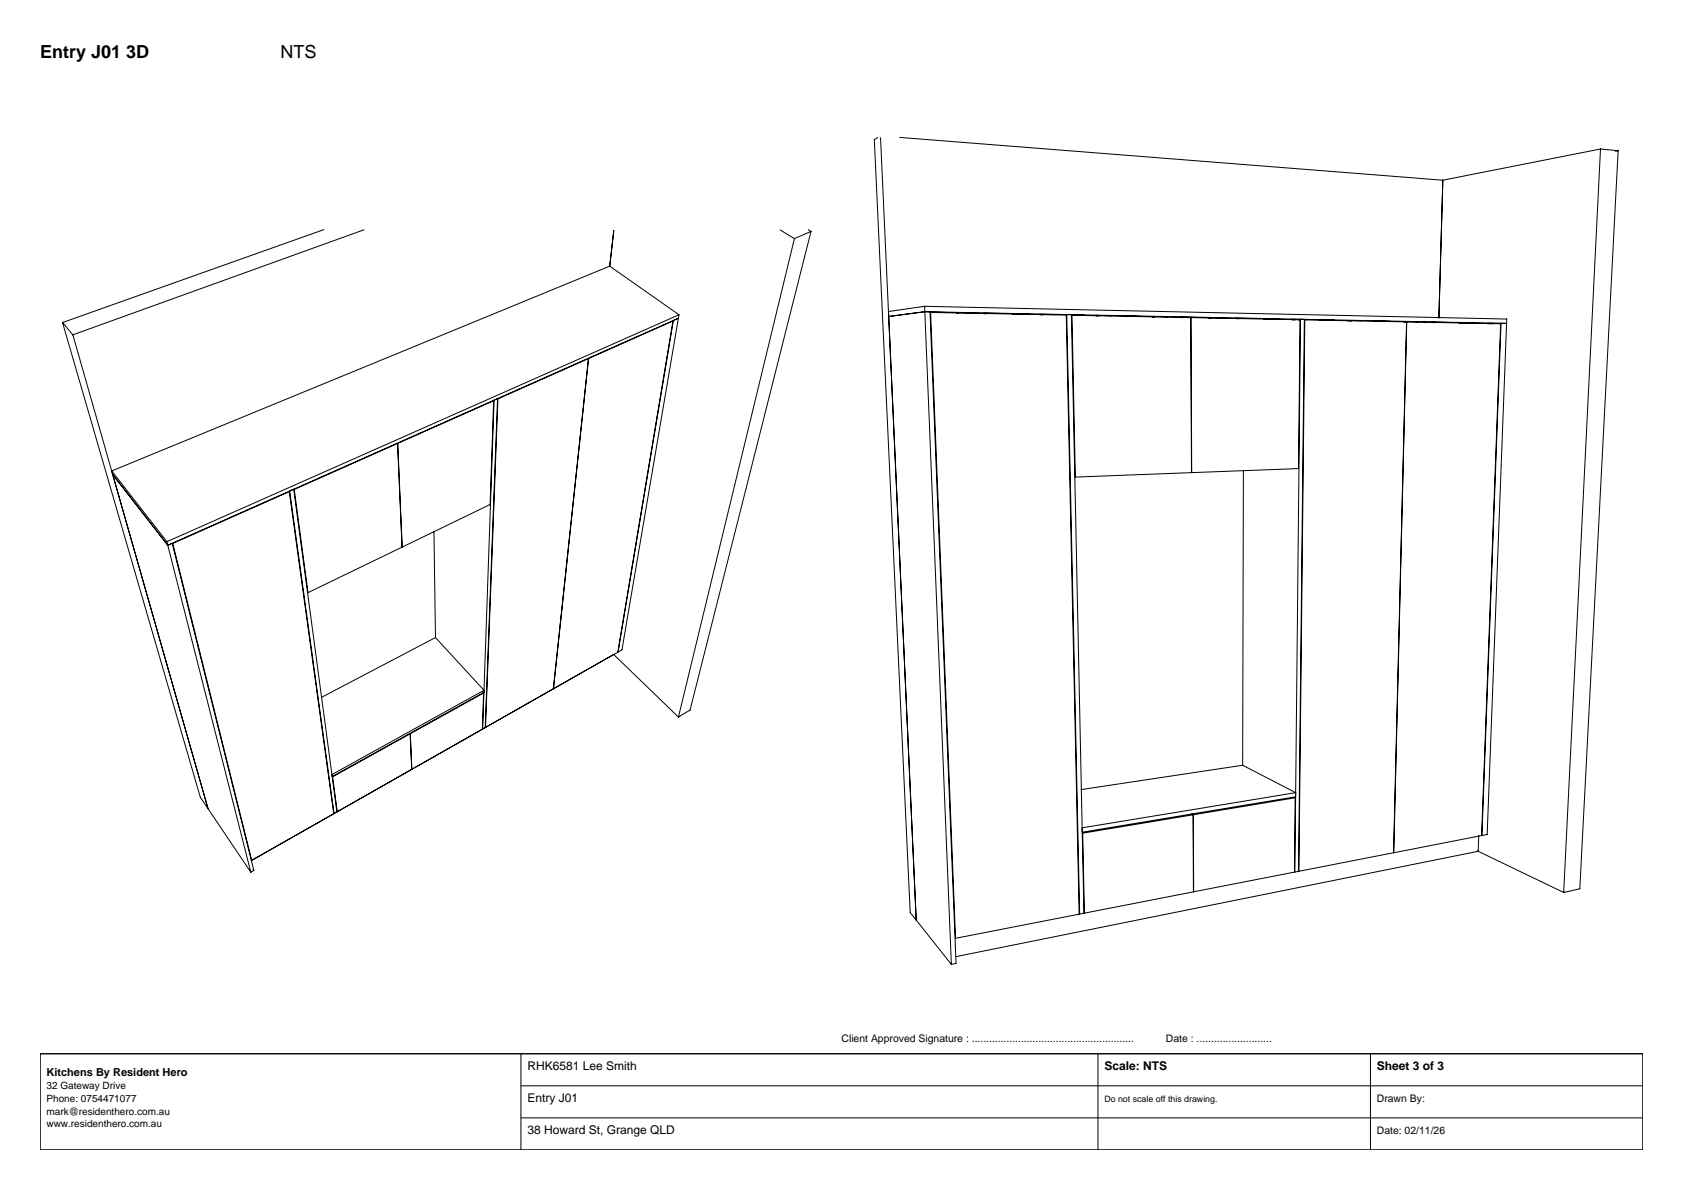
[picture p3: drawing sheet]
<svg xmlns="http://www.w3.org/2000/svg" width="420mm" height="297mm" viewBox="0 0 420 297" stroke-linecap="round" stroke-linejoin="round" font-family="sans-serif">
<g fill="none" stroke="#000" stroke-width=".25">
<path d="M219 34.3l-.8 .5 8.9 192.9 10.3 13M219.7 34.4l8.9 195.2-6.8-150.6M224.6 34.3l135.5 10.7M399.4 37.2l-39.3 7.8M399.4 37.2l4.4 .4M399.4 37.2l-9.2 185.5M403.8 37.6l-9.6 184.2-4 .9M403.8 37.6l-.7 .2M80.8 57.3l-65.2 23.2M90.9 57.3l-72.7 26.3M153.2 57.5l-1 9M194.7 57.4l3.6 2.1"/>
<path d="M198.3 59.5l-29 119.5M201.7 57.3l.7 .5M202.4 57.8l-30.2 119.4-2.9 1.8M202.4 57.8l-4.1 1.7M360.1 45l-1 34.4M152.2 66.4l17.2 12.2M152.2 66.4l-124.3 51.1M168 80l1.3-.6-14.1 82.8-1 .5zM169.3 79.4l-127.4 56.7M169.4 78.6l-.1 .8M169.4 78.6l-127.7 56.6M230.7 76.4l145.3 3.2-4.9 128.7-1.3 .2 4.8-127.8h-.7"/>
<path d="M230.7 76.4l-9 1.4 .1 1.2M230.7 76.4l.1 1.4M230.8 77.8l145.2 2.9M230.8 77.8l-9 1.2M230.8 77.8l6.6 162.9M232.1 77.9l3.8 .1M232.1 77.8l6.5 162.7-1.2 .2M232.2 78l33.9 .6 3.2 149.6-30.8 6zM238.5 78l4.4 .1M238.7 78.2h.5M245.4 78.2h4.4M245.5 78.3h.6"/>
<path d="M252.5 78.3l4.3 .1M252.7 78.4h.5M259.4 78.4l4.2 .1M259.6 78.6h.7M266.2 78.5h1.2l3.1 149.4-1.1 .2zM267.4 78.6l3.2 .1M273.3 78.7l4.2 .1M273.5 78.9h.7M280.3 78.9h4.2M280.5 79h.8M287.4 79l4.1 .1M287.5 79.1h.6"/>
<path d="M294.4 79.1l4 .1M294.4 79.3h.8M297.2 79.3l.1 38.7-29 1.1-.8-40.4 56.9 1.1M297.2 79.3l.2 38.7 26.7-1.1 .3-37.1M301.4 79.3l3.9 .1M301.6 79.4h.7M308.3 79.4l4 .1M308.6 79.5l.6 .1M315.2 79.5l4.1 .1M315.4 79.7h.8M322.2 79.7h2.3M322.4 79.8h.8"/>
<path d="M324.4 79.8h-.4M324.5 79.7h1l-1.4 137.8-1 .1zM325.4 79.8h.8M325.6 79.8l48.9 1-4.8 127.7-45.6 9zM329.3 79.8l3.8 .1M329.5 80h.7M336.3 80h3.7M15.6 80.5l34.4 118.5 1.9 2.8M15.6 80.5l2.6 3.1M18.2 83.6l33.7 118.2M124.2 99.5l-3.1 82.1-.6 .4 2.8-82.1M124.3 99.5l43.6-19.4-13.7 82.7-33 18.8z"/>
<path d="M146.9 89.5l-8.8 82.4M336.3 80.1h1M343.2 80.1l3.8 .1M343.3 80.2l1 .1M350.3 80.3h3.7M350.4 80.4l.7-.1-3.3 132.5M350.4 80.4h.9M357.3 80.4l3.6 .1M357.4 80.5h.9M364.1 80.5l3.7 .1M364.3 80.6l1 .1M371.1 80.7h2.7"/>
<path d="M371.2 80.8h1.2M27.9 117.5l.2 .8M27.9 117.5l13.8 17.7M123.2 100l-23.9 10.7 1.1 25.8M310.3 117.4l-.2 73.6-40.3 6.1M41.7 135.2l.2 .9M41.9 136.1l1.1-.5 20.3 81.7M41.9 136.1l-13.8-17.7 23.8 83.4M41.9 136.1l20.7 81.6M43.1 135.6l29.1-12.9 11.1 80.4-20.5 11.6zM72.3 122.5l1-.4 10.8 80.6-.7 .4zM108.3 132.7l.4 26.4-28.4 14.9"/>
<path d="M122.3 125.9l-45.4 22-3.5-25.7 25.8-11.5 1.1 25.9M108.7 159.1l12.1 13.2M120.5 172.7l.2 .3M153.1 163.3l16.2 15.7M153.1 163.3l-90.4 51.5M82.8 193.3l38-21v.5l-37.9 21zM83 193.9l37.7-20.9-.3 9-36.2 20.6zM102.4 183.1l.3 8.9M310.1 191l13.2 6.8M51.9 201.8l10.7 15.9M63.1 216.9l.2 .4M63.3 217.3l-.7 .4"/>
<path d="M270.1 206.6l53.2-8.8v1.1l-53.2 8.8zM270.2 207.9l27.5-4.5 .1 19.2-27.2 5.3zM297.4 203.2l.3 .2M297.5 203.1l.3 .2M297.8 203.3l25.4-4.2-.2 18.6-25.1 4.9zM368.7 212.4l21.5 10.3M369 208.6l-.1 3.9-130.3 26.2"/>
</g>
<path d="M10 263h400v24h-400z" fill="#fff" stroke="#000" stroke-width=".35"/>
<path d="M130 263v24M130 271h280M130 279h280M274 263v24M342 263v24" fill="none" stroke="#000" stroke-width=".25"/>
<g font-size="4.5">
<text x="10" y="14.4">Entry J01 3D</text>
<text x="70" y="14.4">NTS</text>
</g>
<g font-size="3">
<text x="131.6" y="267">RHK6581 Lee Smith</text>
<text x="275.6" y="267">Scale: NTS</text>
<text x="343.6" y="267">Sheet 3 of 3</text>
<text x="131.6" y="275">Entry J01</text>
<text x="131.6" y="283">38 Howard St, Grange QLD</text>
</g>
<text font-size="2.7" x="11.6" y="268.6">Kitchens By Resident Hero</text>
<g font-size="2.6">
<text x="210" y="260">Client Approved Signature : ........................................................</text>
<text x="291" y="260">Date : ..........................</text>
<text x="343.6" y="275">Drawn By:</text>
<text x="343.6" y="283">Date: 02/11/26</text>
</g>
<g font-size="2.5">
<text x="11.6" y="271.8">32 Gateway Drive</text>
<text x="11.6" y="275">Phone: 0754471077</text>
<text x="11.6" y="278.2">mark@residenthero.com.au</text>
<text x="11.6" y="281.4">www.residenthero.com.au</text>
</g>
<text font-size="2.2" x="275.6" y="275">Do not scale off this drawing.</text>
</svg>
